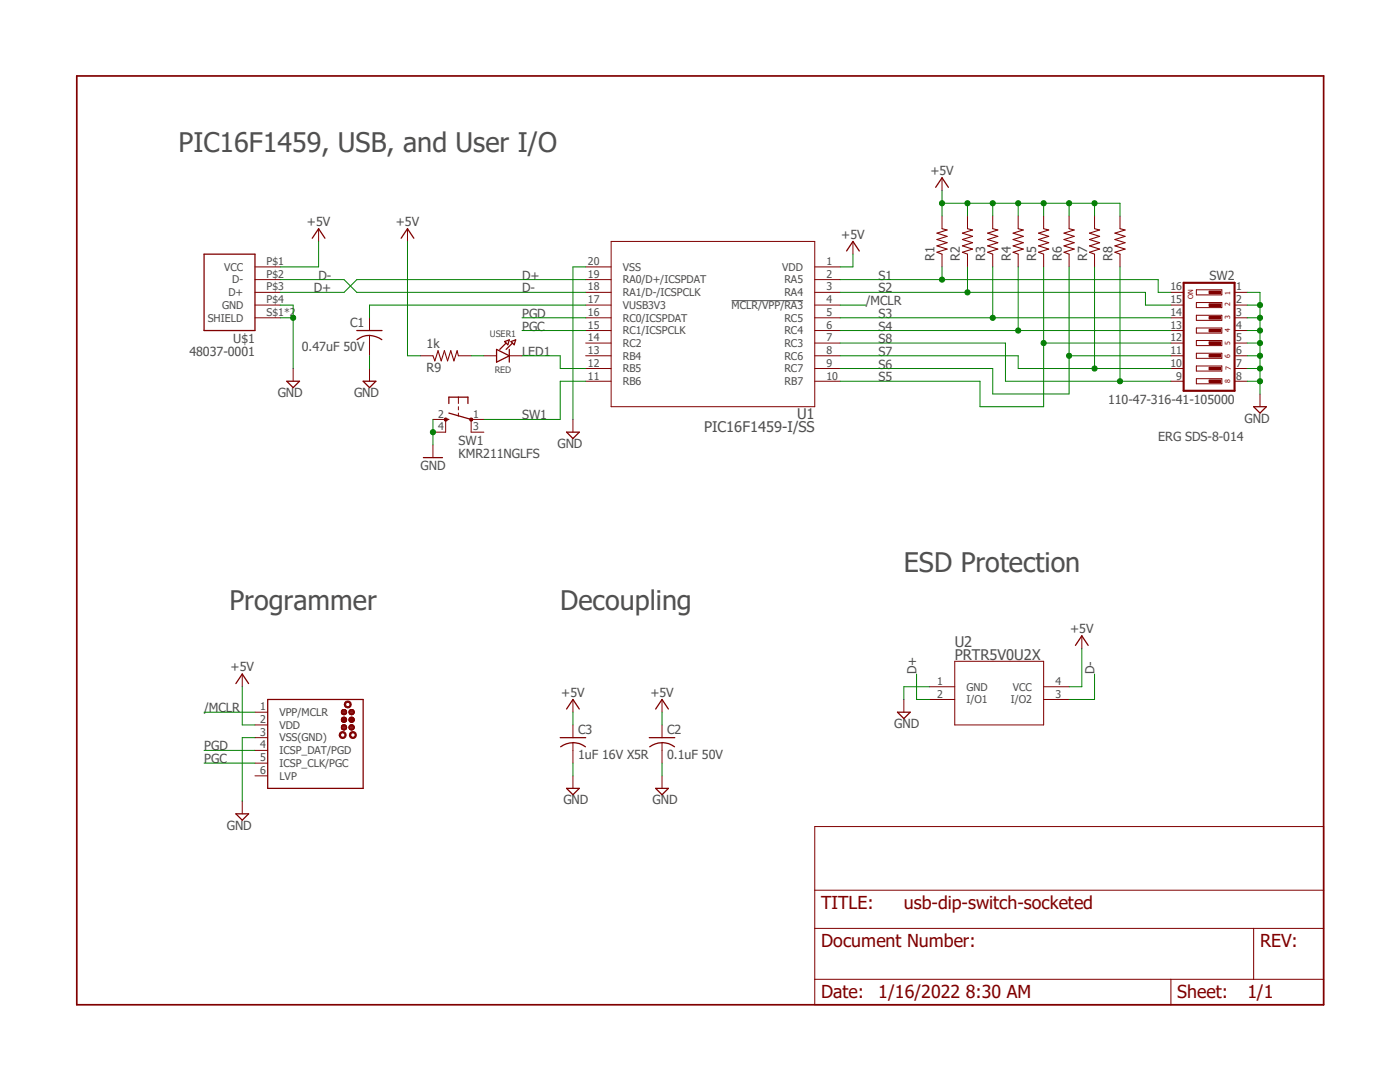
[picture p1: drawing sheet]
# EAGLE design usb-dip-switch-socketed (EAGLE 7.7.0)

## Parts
C1  0.47uF 50V  C-USC1206K  [C1206K]
C2  0.1uF 50V  C-USC0603  [C0603]
C3  1uF 16V X5R  C-USC0603  [C0603]
J3  TC2030-MCP-NL  [TC2030-MCP-NL]
R1  100k  R-US_R0603  [R0603]
R2  100k  R-US_R0603  [R0603]
R3  100k  R-US_R0603  [R0603]
R4  100k  R-US_R0603  [R0603]
R5  100k  R-US_R0603  [R0603]
R6  100k  R-US_R0603  [R0603]
R7  100k  R-US_R0603  [R0603]
R8  100k  R-US_R0603  [R0603]
R9  1k  R-US_R0805  [R0805]
SW1  KMR211NGLFS  SPST_TACT-KMR2  [KMR2]
SW2  110-47-316-41-105000  [110-47-316-41-105000]
U1  PIC16F1459-I/SS  [SSOP20_MC]
U2  PRTR5V0U2X  [SOT143B]
U$1  48037-0001  [48037-0001]
USER1  RED  LED0805_NOOUTLINE  [CHIPLED_0805_NOOUTLINE]

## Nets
+5V: C2.1 C3.1 J3.2(VDD) R1.2 R2.2 R3.2 R4.2 R5.2 R6.2 R7.2 R8.2 R9.1 U1.1(VDD) U2.4(VCC) U$1.P$1(VCC)
/MCLR: J3.1(VPP/MCLR) U1.4(!MCLR/VPP/RA3)
D+: U1.19(RA0/D+/ICSPDAT) U2.2(I/O1) U$1.P$3(D+)
D-: U1.18(RA1/D-/ICSPCLK) U2.3(I/O2) U$1.P$2(D-)
GND: C1.2 C2.2 C3.2 J3.3(VSS(GND)) SW1.2(S) SW1.4(S1) SW2.1 SW2.2 SW2.3 SW2.4 SW2.5 SW2.6 SW2.7 SW2.8 U1.20(VSS) U2.1(GND) U$1.P$4(GND) U$1.S$1(SHIELD) U$1.S$2(SHIELD)
LED1: U1.12(RB5) USER1.C
N$2: R9.2 USER1.A
PGC: J3.5(ICSP_CLK/PGC) U1.15(RC1/ICSPCLK)
PGD: J3.4(ICSP_DAT/PGD) U1.16(RC0/ICSPDAT)
S1: R1.1 SW2.16 U1.2(RA5)
S2: R2.1 SW2.15 U1.3(RA4)
S3: R3.1 SW2.14 U1.5(RC5)
S4: R4.1 SW2.13 U1.6(RC4)
S5: R5.1 SW2.12 U1.10(RB7)
S6: R6.1 SW2.11 U1.9(RC7)
S7: R7.1 SW2.10 U1.8(RC6)
S8: R8.1 SW2.9 U1.7(RC3)
SW1: SW1.1(P) U1.11(RB6)
VUSB1: C1.1 U1.17(VUSB3V3)
Unconnected: J3.6(LVP) SW1.3(P1) U1.13(RB4) U1.14(RC2)

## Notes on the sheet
- PIC16F1459, USB, and User I/O
- Pullup resistors R1-R8 are 100k.
- ERG SDS-8-014
- ESD Protection
- Programmer | Decoupling

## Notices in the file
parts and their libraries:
tag-connect: ©2009 ROFA.cz - modified and updated by Robert Darlington ‹rdarlington@gmail.com›
microbuilder: This work is placed in the public domain, and may be freely used for commercial and non-commercial work with the following conditions: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
